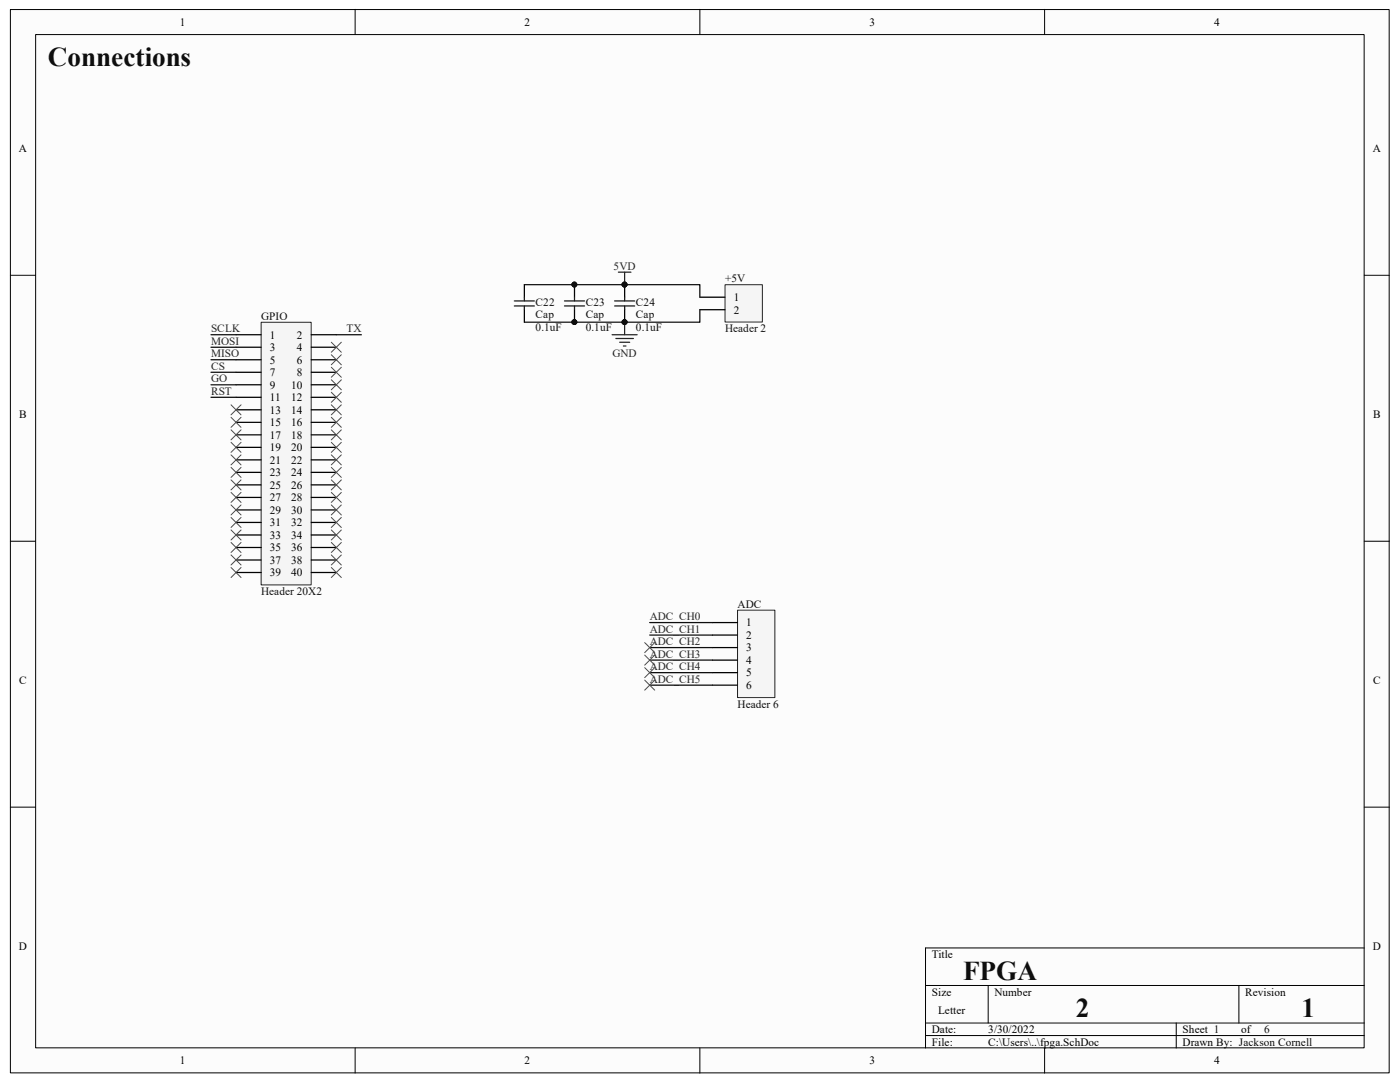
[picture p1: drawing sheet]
<svg xmlns="http://www.w3.org/2000/svg" width="279mm" height="216mm" viewBox="0 0 279 216" stroke-linecap="round" stroke-linejoin="round" font-family="sans-serif">
<path d="M2.1 1.9h275.1v212.2h-275.1z" fill="#fcfcfc"/>
<path d="M2.1 1.9h275.1v212.2h-275.1z" fill="none" stroke="#000" stroke-width=".2"/>
<path d="M7.2 6.9h265v202.2h-265z" fill="#fcfcfc"/>
<g fill="none" stroke="#000" stroke-width=".2">
<path d="M7.1 6.9h265.1v202.2h-265.1zM70.9 1.9v5M139.7 1.9v5M208.5 1.9v5M2.1 54.9h5M272.3 54.9h5M2.1 108h5M272.3 108h5M2.1 161.1h5M272.3 161.1h5M184.7 196.6h87.6M197.2 196.6v7.5"/>
<path d="M247.3 196.6v7.5M272.3 189.2h-87.6v19.9M70.9 209.1v5M139.7 209.1v5M184.7 204.1h87.6M184.7 206.6h87.6M208.5 209.1v5M234.7 204.1v5"/>
</g>
<path d="M52.2 64.3h9.9v52.4h-9.9z" fill="#f5f5f5"/>
<path d="M52.1 64.3h10v52.4h-10z" fill="none" stroke="#262626" stroke-width=".2"/>
<g fill="none" stroke="#000" stroke-width=".25">
<path d="M47.1 66.8h5M47.1 69.3h5M47.1 71.8h5M47.1 74.3h5M47.1 76.8h5M47.1 79.3h5M62.1 66.8h5M62.1 69.3h5M62.1 71.8h5M62.1 74.3h5M62.1 76.8h5M62.1 79.3h5"/>
<path d="M47.1 81.8h5M47.1 84.3h5M47.1 86.8h5M47.1 89.3h5M47.1 91.8h5M47.1 94.3h5M47.1 96.8h5M47.1 99.3h5M62.1 81.8h5M62.1 84.3h5M62.1 86.8h5M62.1 89.3h5"/>
<path d="M62.1 91.8h5M62.1 94.3h5M62.1 96.8h5M62.1 99.3h5M47.1 101.8h5M47.1 104.2h5M47.1 106.7h5M47.1 109.2h5M47.1 111.7h5M47.1 114.2h5M62.1 101.8h5M62.1 104.2h5"/>
<path d="M62.1 106.7h5M62.1 109.2h5M62.1 111.7h5M62.1 114.2h5"/>
</g>
<path d="M147.2 121.8h7.4v17.4h-7.4z" fill="#f5f5f5"/>
<path d="M147.2 121.8h7.4v17.4h-7.4z" fill="none" stroke="#262626" stroke-width=".2"/>
<path d="M142.2 124.2h5M142.2 126.7h5M142.2 129.2h5M142.2 131.7h5M142.2 134.2h5M142.2 136.7h5" fill="none" stroke="#000" stroke-width=".25"/>
<path d="M144.7 56.9h7.4v7.4h-7.4z" fill="#f5f5f5"/>
<path d="M144.7 56.8h7.4v7.5h-7.4z" fill="none" stroke="#262626" stroke-width=".2"/>
<path d="M104.6 56.8v2.5M114.7 56.8v2.5M124.7 56.8v2.5M139.7 59.3h5M104.6 61.8v2.5M114.7 61.8v2.5M124.7 61.8v2.5M139.7 61.8h5" fill="none" stroke="#000" stroke-width=".25"/>
<g fill="#0e0e0e" stroke="#0e0e0e" stroke-width=".2">
<circle cx="124.6" cy="64.3" r=".48"/>
<circle cx="124.6" cy="56.8" r=".48"/>
<circle cx="114.6" cy="64.3" r=".48"/>
<circle cx="114.6" cy="56.8" r=".48"/>
</g>
<path d="M104.6 59.3v.7M114.7 59.3v.7M124.7 59.3v.7M102.6 60h4M102.6 61h4M104.6 61v.8M112.7 60h4M112.7 61h4M114.7 61v.8M122.7 60h4M122.7 61h4M124.7 61v.8" fill="none" stroke="#1c1c1c" stroke-width=".25"/>
<g fill="none" stroke="#0e0e0e" stroke-width=".25">
<path d="M104.6 56.8h35.1v2.5M42.1 66.8h5M42.1 69.3h5M42.1 71.8h5M42.1 74.3h5M42.1 76.8h5M42.1 79.3h5M67.1 66.8h5M139.7 61.8v2.5h-35.1M129.7 126.7h12.5M129.7 124.2h12.5M129.7 129.2h12.5"/>
<path d="M129.7 131.7h12.5M129.7 134.2h12.5M129.7 136.7h12.5"/>
</g>
<path d="M123.4 54.3h2.5M124.7 54.3v2.5M122.2 66.8h5M122.9 67.5h3.5M123.7 68.3h2M124.4 69h.5M124.7 64.3v2.5" fill="none" stroke="#262626" stroke-width=".25"/>
<g fill="none" stroke="#4c4c4c" stroke-width=".2">
<path d="M66.1 78.3l2 2M66.1 75.8l2 2M66.1 73.3l2 2M66.1 70.8l2 2M66.1 68.3l2 2M68.1 68.3l-2 2M68.1 75.8l-2 2M68.1 78.3l-2 2M68.1 73.3l-2 2M68.1 70.8l-2 2M46.1 83.3l2 2M46.1 85.8l2 2"/>
<path d="M46.1 88.3l2 2M46.1 90.8l2 2M46.1 93.3l2 2M46.1 95.8l2 2M46.1 98.3l2 2M46.1 80.8l2 2M48.1 83.3l-2 2M48.1 85.8l-2 2M48.1 88.3l-2 2M48.1 90.8l-2 2M48.1 93.3l-2 2M48.1 95.8l-2 2"/>
<path d="M48.1 98.3l-2 2M48.1 80.8l-2 2M66.1 98.3l2 2M66.1 95.8l2 2M66.1 93.3l2 2M66.1 90.8l2 2M66.1 88.3l2 2M66.1 85.8l2 2M66.1 83.3l2 2M66.1 80.8l2 2M68.1 80.8l-2 2M68.1 88.3l-2 2"/>
<path d="M68.1 98.3l-2 2M68.1 95.8l-2 2M68.1 93.3l-2 2M68.1 90.8l-2 2M68.1 85.8l-2 2M68.1 83.3l-2 2M46.1 100.8l2 2M46.1 103.3l2 1.9M46.1 105.7l2 2M46.1 108.2l2 2M46.1 110.7l2 2M46.1 113.2l2 2"/>
<path d="M48.1 100.8l-2 2M48.1 103.3l-2 1.9M48.1 105.7l-2 2M48.1 108.2l-2 2M48.1 110.7l-2 2M48.1 113.2l-2 2M66.1 105.7l2 2M66.1 108.2l2 2M66.1 110.7l2 2M66.1 113.2l2 2M66.1 103.3l2 1.9M66.1 100.8l2 2"/>
<path d="M68.1 113.2l-2 2M68.1 110.7l-2 2M68.1 108.2l-2 2M68.1 105.7l-2 2M68.1 103.3l-2 1.9M68.1 100.8l-2 2M128.7 128.2l2 2M128.7 130.7l2 2M128.7 133.2l2 2M128.7 135.7l2 2M130.7 128.2l-2 2M130.7 130.7l-2 2"/>
<path d="M130.7 133.2l-2 2M130.7 135.7l-2 2"/>
</g>
<g font-size="5.4" fill="#0e0e0e">
<text x="9.6" y="13.2">Connections</text>
<text x="192.2" y="195.5">FPGA</text>
<text x="214.7" y="202.9">2</text>
<text x="259.8" y="202.9">1</text>
</g>
<g font-size="2.2">
<text x="35.9" y="5.1">1</text>
<text x="104.7" y="5.1">2</text>
<text x="173.5" y="5.1">3</text>
<text x="242.3" y="5.1">4</text>
<text x="3.8" y="30.4">A</text>
<text x="273.9" y="30.4">A</text>
<text x="146.4" y="60.1">1</text>
<text x="146.4" y="62.6">2</text>
<text x="53.8" y="67.6">1</text>
<text x="53.8" y="70.1">3</text>
<text x="59.2" y="67.6">2</text>
<text x="59.2" y="70.1">4</text>
<text x="53.8" y="72.6">5</text>
<text x="53.8" y="75.1">7</text>
<text x="53.8" y="77.6">9</text>
<text x="58.1" y="77.6">10</text>
<text x="59.2" y="72.6">6</text>
<text x="59.2" y="75.1">8</text>
<text x="3.8" y="83.5">B</text>
<text x="53.8" y="80.1">11</text>
<text x="53.8" y="82.5">13</text>
<text x="58.1" y="80.1">12</text>
<text x="58.1" y="82.5">14</text>
<text x="274" y="83.5">B</text>
<text x="53.8" y="85">15</text>
<text x="53.8" y="87.5">17</text>
<text x="58.1" y="85">16</text>
<text x="58.1" y="87.5">18</text>
<text x="53.8" y="90">19</text>
<text x="53.8" y="92.5">21</text>
<text x="53.8" y="95">23</text>
<text x="58.1" y="90">20</text>
<text x="58.1" y="92.5">22</text>
<text x="58.1" y="95">24</text>
<text x="53.8" y="97.5">25</text>
<text x="53.8" y="100">27</text>
<text x="58.1" y="97.5">26</text>
<text x="58.1" y="100">28</text>
<text x="53.8" y="102.5">29</text>
<text x="53.8" y="105">31</text>
<text x="53.8" y="107.5">33</text>
<text x="58.1" y="102.5">30</text>
<text x="58.1" y="105">32</text>
<text x="58.1" y="107.5">34</text>
<text x="53.8" y="110">35</text>
<text x="53.8" y="112.5">37</text>
<text x="58.1" y="110">36</text>
<text x="58.1" y="112.5">38</text>
<text x="53.8" y="115">39</text>
<text x="58.1" y="115">40</text>
<text x="148.9" y="125">1</text>
<text x="148.9" y="127.5">2</text>
<text x="148.9" y="130">3</text>
<text x="3.8" y="136.5">C</text>
<text x="148.9" y="132.5">4</text>
<text x="148.9" y="135">5</text>
<text x="148.9" y="137.5">6</text>
<text x="274" y="136.5">C</text>
<text x="3.8" y="189.6">D</text>
<text x="186" y="191.2">Title</text>
<text x="273.9" y="189.6">D</text>
<text x="186" y="198.7">Size</text>
<text x="187.2" y="202.4">Letter</text>
<text x="198.5" y="198.7">Number</text>
<text x="248.5" y="198.7">Revision</text>
<text x="186" y="206.2">Date:</text>
<text x="186" y="208.7">File:</text>
<text x="197.2" y="206.2">3/30/2022</text>
<text x="197.2" y="208.7">C:\Users\..\fpga.SchDoc</text>
<text x="236" y="208.7">Drawn By: Jackson Cornell</text>
<text x="236" y="206.2">Sheet 1</text>
<text x="247.7" y="206.2">of</text>
<text x="35.9" y="212.4">1</text>
<text x="104.7" y="212.4">2</text>
<text x="173.5" y="212.4">3</text>
<text x="242.3" y="212.4">4</text>
</g>
<g font-size="2.2" fill="#262626">
<text x="122.5" y="53.8">5VD</text>
<text x="42.1" y="66.3">SCLK</text>
<text x="42.1" y="68.8">MOSI</text>
<text x="42.1" y="71.3">MISO</text>
<text x="69.1" y="66.3">TX</text>
<text x="122.2" y="71.3">GND</text>
<text x="42.1" y="73.8">CS</text>
<text x="42.1" y="76.3">GO</text>
<text x="42.1" y="78.8">RST</text>
<text x="129.7" y="123.7">ADC_CH0</text>
<text x="129.7" y="126.2">ADC_CH1</text>
<text x="129.7" y="128.7">ADC_CH2</text>
<text x="129.7" y="131.2">ADC_CH3</text>
<text x="129.7" y="133.7">ADC_CH4</text>
<text x="129.7" y="136.2">ADC_CH5</text>
</g>
<g font-size="2.2" fill="#0e0e0e">
<text x="144.7" y="56.3">+5V</text>
<text x="52.1" y="63.8">GPIO</text>
<text x="106.9" y="61">C22</text>
<text x="106.9" y="63.5">Cap</text>
<text x="116.9" y="61">C23</text>
<text x="116.9" y="63.5">Cap</text>
<text x="126.9" y="61">C24</text>
<text x="126.9" y="63.5">Cap</text>
<text x="106.9" y="66">0.1uF</text>
<text x="116.9" y="66">0.1uF</text>
<text x="126.9" y="66">0.1uF</text>
<text x="144.7" y="66.3">Header 2</text>
<text x="52.1" y="118.7">Header 20X2</text>
<text x="147.2" y="121.2">ADC</text>
<text x="147.2" y="141.2">Header 6</text>
<text x="252.3" y="206.2">6</text>
</g>
</svg>
